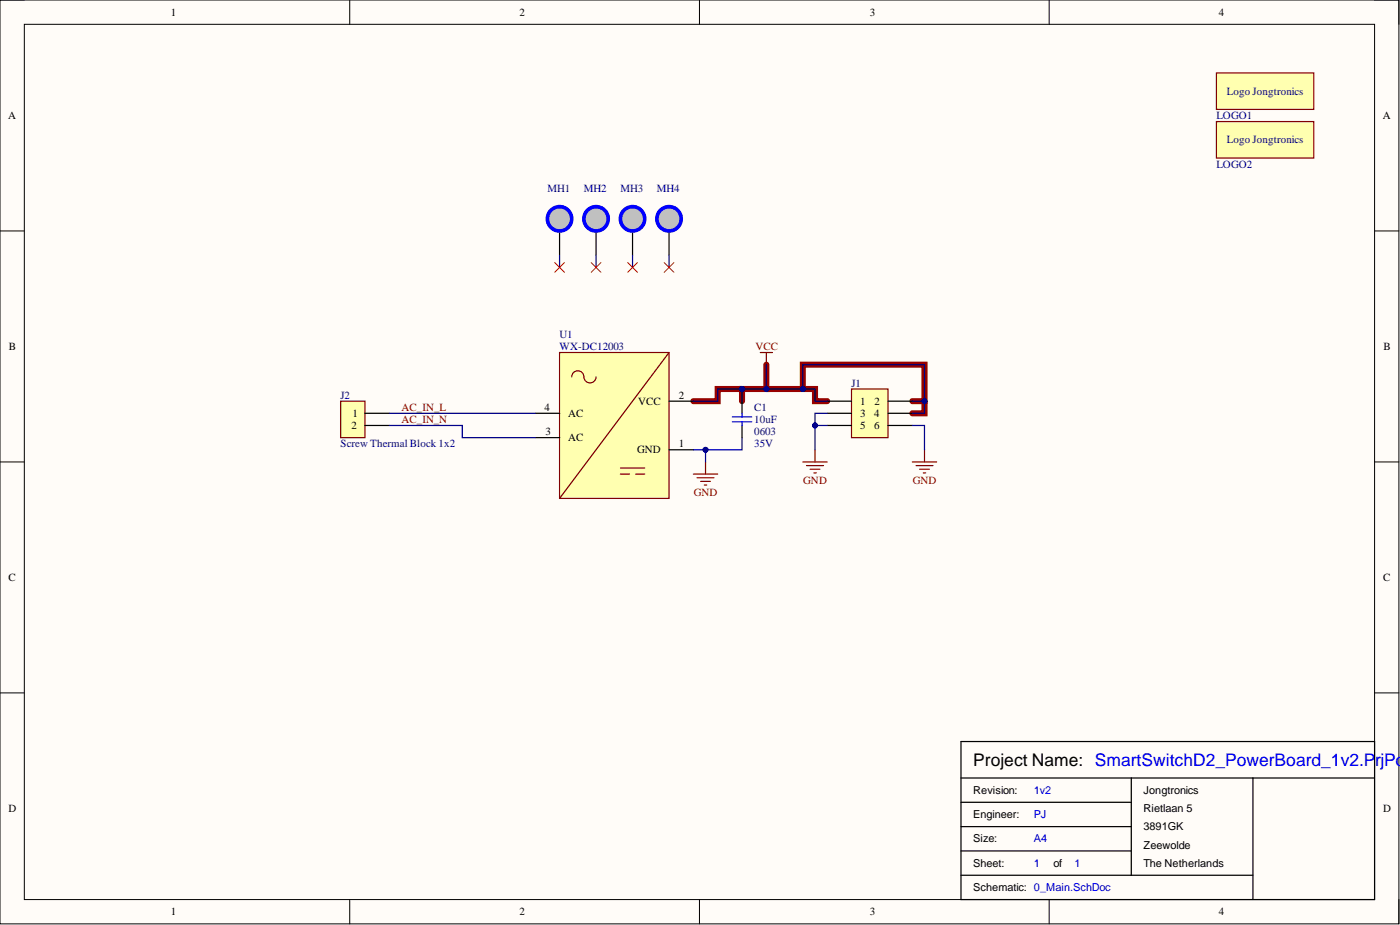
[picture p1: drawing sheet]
<svg xmlns="http://www.w3.org/2000/svg" width="292mm" height="193mm" viewBox="0 0 292 193" stroke-linecap="round" stroke-linejoin="round" font-family="sans-serif">
<path d="M0 0h291.9v192.7h-291.9z" fill-rule="evenodd" fill="#fffcf8"/>
<path d="M0 0h291.9v192.7h-291.9z" fill="none" stroke="#000" stroke-width=".21"/>
<path d="M5.1 5.1h281.7v182.6h-281.7z" fill-rule="evenodd" fill="#fffcf8"/>
<g fill="none" stroke="#000" stroke-width=".21">
<path d="M0 0h5.1M5.1 5.1h281.7v182.6h-281.7zM73 0v5.1M145.9 0v5.1M218.9 0v5.1M286.8 0h5.1v5.1M0 48.2h5.1M286.8 48.2h5.1M0 96.4h5.1M286.8 96.4h5.1M0 144.6h5.1M286.8 144.6h5.1"/>
<path d="M73 187.7v5M145.9 187.7v5M218.9 187.7v5M291.9 187.7v5"/>
</g>
<path d="M159.9 76.1v5.1h-5.1v2.5M154.8 81.2h-5.1v2.5h-5M159.9 81.2h10.1v2.5h2.6M167.5 81.2v-5.1h25.4v7.6h-2.5M192.9 83.7v2.5h-2.5" fill="none" stroke="#980000" stroke-width="1.3"/>
<path d="M200.5 154.7h86.3v33h-86.3zM200.5 162.3h86.3M200.5 167.4h35.5M200.5 172.4h35.5M200.5 177.5h35.5M236 162.3v20.3M261.4 162.3v25.4M200.5 182.6h60.9" fill="none" stroke="#000" stroke-width=".25"/>
<path d="M116.7 73.5h22.9v30.5h-22.9z" fill-rule="evenodd" fill="#ffffb0"/>
<path d="M116.7 73.5h22.9v30.5h-22.9zM119.3 78.6a1.27 1.27 0 0 1 1.3-1.3 1.27 1.27 0 0 1 1.2 1.3 1.27 1.27 0 0 0 1.3 1.3 1.27 1.27 0 0 0 1.3-1.3M139.6 73.5l-22.9 30.5M129.4 97.6h5.1M129.4 98.9h1.9M132.6 98.9h1.9" fill="none" stroke="#800000" stroke-width=".25"/>
<path d="M111.7 86.2h5M111.7 91.3h5M139.6 83.7h5.1M139.6 93.8h5.1" fill="none" stroke="#000" stroke-width=".25"/>
<path d="M71.1 83.7h5v7.6h-5z" fill-rule="evenodd" fill="#ffffb0"/>
<path d="M158.6 73.5h2.6M159.9 73.5v2.6M71.1 83.7h5v7.6h-5zM144.7 98.9h5M145.4 99.7h3.6M147.2 96.4v2.5M146.2 100.4h2M147 101.2h.5" fill="none" stroke="#800000" stroke-width=".25"/>
<path d="M76.1 86.2h5.1M76.1 88.8h5.1" fill="none" stroke="#000" stroke-width=".25"/>
<path d="M253.8 15.2h20.3v7.6h-20.3z" fill-rule="evenodd" fill="#ffffb0"/>
<path d="M253.8 15.2h20.3v7.6h-20.3z" fill="none" stroke="#800000" stroke-width=".25"/>
<path d="M177.7 81.2h7.6v10.1h-7.6z" fill-rule="evenodd" fill="#ffffb0"/>
<path d="M167.5 96.4h5.1M168.3 97.1h3.5M169 97.9h2.1M169.8 98.7h.5M170 93.8v2.6M177.7 81.2h7.6v10.1h-7.6zM190.4 96.4h5M191.1 97.1h3.6M191.9 97.9h2M192.6 98.7h.5M192.9 93.8v2.6" fill="none" stroke="#800000" stroke-width=".25"/>
<path d="M116.7 48.2v5.1M172.6 83.7h5.1M172.6 86.2h5.1M172.6 88.8h5.1M185.3 83.7h5.1M185.3 86.2h5.1M185.3 88.8h5.1" fill="none" stroke="#000" stroke-width=".25"/>
<circle cx="116.7" cy="45.6" r="2.54" fill="#c0c0c0"/>
<circle cx="116.7" cy="45.6" r="2.54" fill="none" stroke="#00f" stroke-width=".76"/>
<path d="M124.4 48.2v5.1" fill="none" stroke="#000" stroke-width=".25"/>
<circle cx="124.4" cy="45.6" r="2.54" fill="#c0c0c0"/>
<circle cx="124.4" cy="45.6" r="2.54" fill="none" stroke="#00f" stroke-width=".76"/>
<path d="M132 48.2v5.1" fill="none" stroke="#000" stroke-width=".25"/>
<circle cx="132" cy="45.6" r="2.54" fill="#c0c0c0"/>
<circle cx="132" cy="45.6" r="2.54" fill="none" stroke="#00f" stroke-width=".76"/>
<path d="M139.6 48.2v5.1" fill="none" stroke="#000" stroke-width=".25"/>
<circle cx="139.6" cy="45.6" r="2.54" fill="#c0c0c0"/>
<circle cx="139.6" cy="45.6" r="2.54" fill="none" stroke="#00f" stroke-width=".76"/>
<path d="M81.2 88.8h15.2v2.5h15.3M81.2 86.2h30.5M144.7 93.8h2.5v2.6" fill="none" stroke="#000080" stroke-width=".25"/>
<circle cx="147.2" cy="93.8" r=".51" fill="#000080"/>
<circle cx="147.2" cy="93.8" r=".51" fill="none" stroke="#000080" stroke-width=".21"/>
<path d="M116.7 53.3v2.5M124.4 53.3v2.5M132 53.3v2.5M139.6 53.3v2.5M172.6 88.8h-2.6v5" fill="none" stroke="#000080" stroke-width=".25"/>
<circle cx="170" cy="88.8" r=".51" fill="#000080"/>
<circle cx="170" cy="88.8" r=".51" fill="none" stroke="#000080" stroke-width=".21"/>
<path d="M172.6 86.2h-2.6v2.6" fill="none" stroke="#000080" stroke-width=".25"/>
<circle cx="170" cy="88.8" r=".51" fill="#000080"/>
<circle cx="170" cy="88.8" r=".51" fill="none" stroke="#000080" stroke-width=".21"/>
<path d="M159.9 81.2h10.1v2.5h2.6" fill="none" stroke="#000080" stroke-width=".25"/>
<circle cx="167.5" cy="81.2" r=".51" fill="#000080"/>
<circle cx="167.5" cy="81.2" r=".51" fill="none" stroke="#000080" stroke-width=".21"/>
<circle cx="159.9" cy="81.2" r=".51" fill="#000080"/>
<circle cx="159.9" cy="81.2" r=".51" fill="none" stroke="#000080" stroke-width=".21"/>
<path d="M167.5 81.2v-5.1h25.4v7.6h-2.5" fill="none" stroke="#000080" stroke-width=".25"/>
<circle cx="167.5" cy="81.2" r=".51" fill="#000080"/>
<circle cx="167.5" cy="81.2" r=".51" fill="none" stroke="#000080" stroke-width=".21"/>
<circle cx="192.9" cy="83.7" r=".51" fill="#000080"/>
<circle cx="192.9" cy="83.7" r=".51" fill="none" stroke="#000080" stroke-width=".21"/>
<path d="M192.9 83.7v2.5h-2.5" fill="none" stroke="#000080" stroke-width=".25"/>
<circle cx="192.9" cy="83.7" r=".51" fill="#000080"/>
<circle cx="192.9" cy="83.7" r=".51" fill="none" stroke="#000080" stroke-width=".21"/>
<path d="M190.4 88.8h2.5v5" fill="none" stroke="#000080" stroke-width=".25"/>
<path d="M253.8 25.4h20.3v7.6h-20.3z" fill-rule="evenodd" fill="#ffffb0"/>
<path d="M253.8 25.4h20.3v7.6h-20.3z" fill="none" stroke="#800000" stroke-width=".25"/>
<path d="M115.7 54.8l2.1 2M117.8 54.8l-2.1 2M131 54.8l2 2M133 54.8l-2 2M138.6 54.8l2 2M140.6 54.8l-2 2" fill="none" stroke="#f00" stroke-width=".21"/>
<path d="M154.8 83.7v2.5M154.8 88.8v2.5" fill="none" stroke="#000" stroke-width=".25"/>
<path d="M152.8 87h4M152.8 88h4M154.8 86.2v.8M154.8 88v.8" fill="none" stroke="#00f" stroke-width=".25"/>
<path d="M154.8 91.3v2.5h-7.6" fill="none" stroke="#000080" stroke-width=".25"/>
<circle cx="147.2" cy="93.8" r=".51" fill="#000080"/>
<circle cx="147.2" cy="93.8" r=".51" fill="none" stroke="#000080" stroke-width=".21"/>
<path d="M159.9 76.1v5.1h-5.1v2.5" fill="none" stroke="#000080" stroke-width=".25"/>
<circle cx="159.9" cy="81.2" r=".51" fill="#000080"/>
<circle cx="159.9" cy="81.2" r=".51" fill="none" stroke="#000080" stroke-width=".21"/>
<circle cx="154.8" cy="81.2" r=".51" fill="#000080"/>
<circle cx="154.8" cy="81.2" r=".51" fill="none" stroke="#000080" stroke-width=".21"/>
<path d="M154.8 81.2h-5.1v2.5h-5" fill="none" stroke="#000080" stroke-width=".25"/>
<circle cx="154.8" cy="81.2" r=".51" fill="#000080"/>
<circle cx="154.8" cy="81.2" r=".51" fill="none" stroke="#000080" stroke-width=".21"/>
<path d="M123.3 54.8l2.1 2M125.4 54.8l-2.1 2" fill="none" stroke="#f00" stroke-width=".21"/>
<text font-size="3.6" x="203" y="159.8">Project Name: SmartSwitchD2_PowerBoard_1v2.P</text>
<text font-size="3.6" fill="#00f" x="287" y="159.8">rjPcb</text>
<g font-size="2.3">
<text x="35.6" y="3.3">1</text>
<text x="108.4" y="3.3">2</text>
<text x="181.5" y="3.3">3</text>
<text x="254.3" y="3.3">4</text>
<text x="1.7" y="24.9">A</text>
<text x="288.5" y="24.9">A</text>
<text x="1.9" y="73">B</text>
<text x="288.7" y="73">B</text>
<text x="141.6" y="83.2">2</text>
<text x="73.3" y="89.5">2</text>
<text x="73.5" y="87">1</text>
<text x="113.6" y="85.7">4</text>
<text x="118.5" y="87">AC</text>
<text x="133.2" y="84.4">VCC</text>
<text x="179.4" y="84.4">1</text>
<text x="179.4" y="87">3</text>
<text x="179.4" y="89.5">5</text>
<text x="182.4" y="87">4</text>
<text x="182.4" y="89.5">6</text>
<text x="182.5" y="84.4">2</text>
<text x="113.8" y="90.8">3</text>
<text x="118.5" y="92.1">AC</text>
<text x="132.9" y="94.6">GND</text>
<text x="141.6" y="93.3">1</text>
<text x="1.8" y="121.2">C</text>
<text x="288.6" y="121.2">C</text>
<text x="203" y="165.6">Revision:</text>
<text x="238.6" y="165.6">Jongtronics</text>
<text x="1.8" y="169.4">D</text>
<text x="203" y="170.7">Engineer:</text>
<text x="238.6" y="169.4">Rietlaan 5</text>
<text x="238.6" y="173.2">3891GK</text>
<text x="288.6" y="169.4">D</text>
<text x="203" y="175.7">Size:</text>
<text x="238.6" y="177">Zeewolde</text>
<text x="203" y="180.8">Sheet:</text>
<text x="203" y="185.9">Schematic: 0_Main.SchDoc</text>
<text x="219.8" y="180.8">of</text>
<text x="238.6" y="180.8">The Netherlands</text>
<text x="35.6" y="191">1</text>
<text x="108.4" y="191">2</text>
<text x="181.5" y="191">3</text>
<text x="254.3" y="191">4</text>
</g>
<g font-size="2.3" fill="#000080">
<text x="256" y="19.8">Logo Jongtronics</text>
<text x="253.8" y="24.9">LOGO1</text>
<text x="256" y="29.9">Logo Jongtronics</text>
<text x="253.8" y="35">LOGO2</text>
<text x="114.2" y="40.1">MH1</text>
<text x="121.8" y="40.1">MH2</text>
<text x="129.4" y="40.1">MH3</text>
<text x="137.1" y="40.1">MH4</text>
<text x="116.7" y="70.5">U1</text>
<text x="116.7" y="73">WX-DC12003</text>
<text x="71.1" y="83.2">J2</text>
<text x="177.7" y="80.6">J1</text>
<text x="157.4" y="88.3">10uF</text>
<text x="157.4" y="85.7">C1</text>
<text x="71.1" y="93.3">Screw Thermal Block 1x2</text>
<text x="157.4" y="90.8">0603</text>
<text x="157.4" y="93.3">35V</text>
</g>
<g font-size="2.3" fill="#800000">
<text x="157.6" y="73">VCC</text>
<text x="83.8" y="85.7">AC_IN_L</text>
<text x="83.8" y="88.3">AC_IN_N</text>
<text x="167.6" y="100.9">GND</text>
<text x="190.4" y="100.9">GND</text>
<text x="144.8" y="103.5">GND</text>
</g>
<g font-size="2.3" fill="#00f">
<text x="215.7" y="165.6">1v2</text>
<text x="215.7" y="170.7">PJ</text>
<text x="215.7" y="175.7">A4</text>
<text x="215.7" y="180.8">1</text>
<text x="224.2" y="180.8">1</text>
</g>
</svg>
